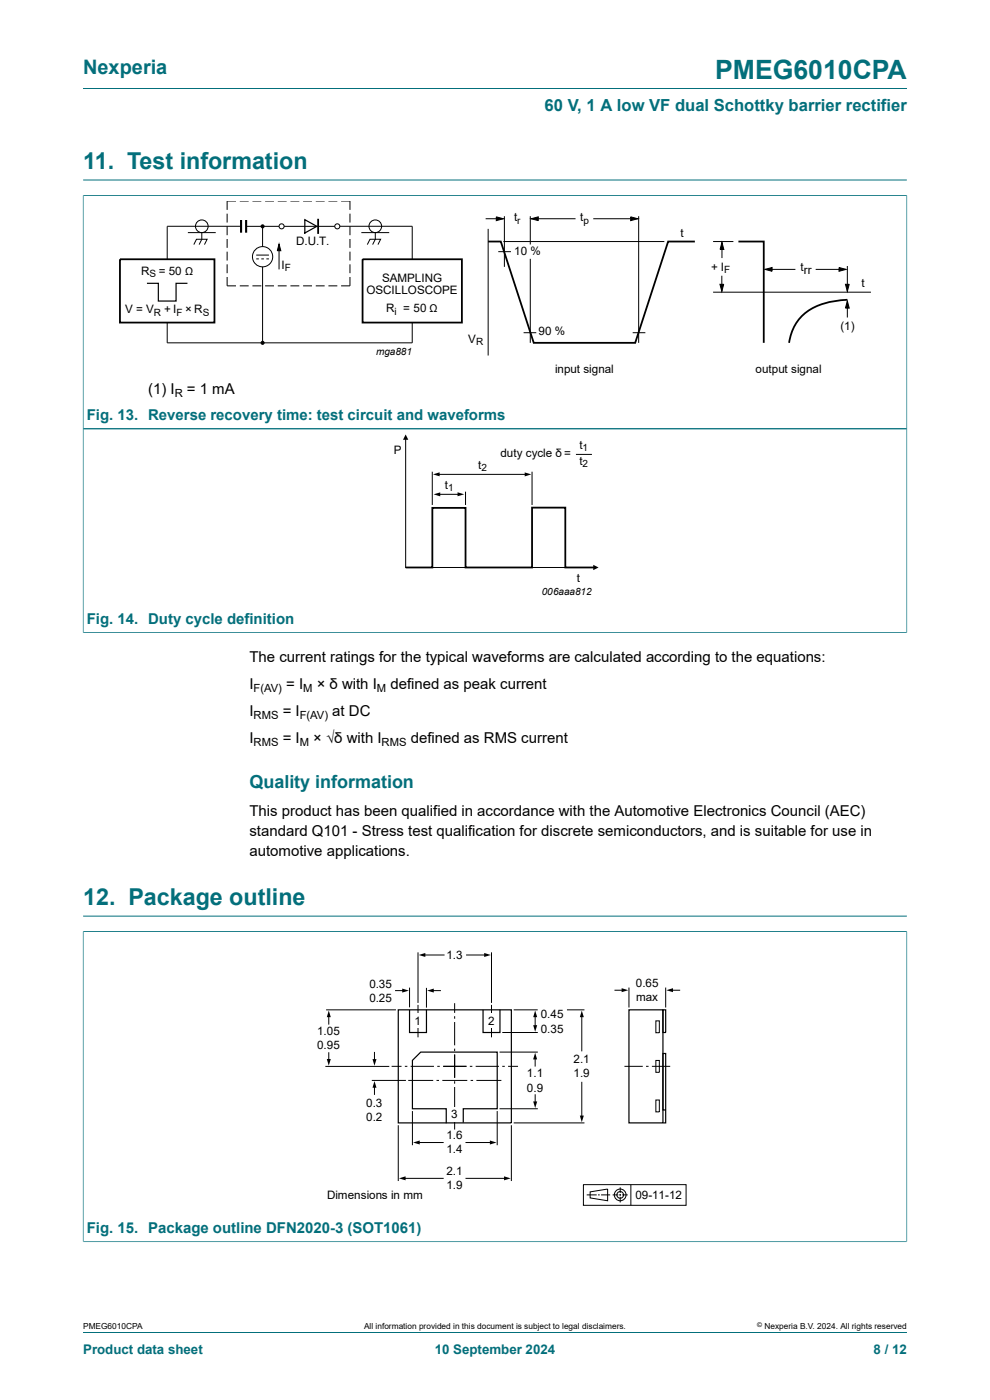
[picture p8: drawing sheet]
<svg xmlns="http://www.w3.org/2000/svg" width="210mm" height="297mm" viewBox="0 0 210 297" stroke-linecap="round" stroke-linejoin="round" font-family="sans-serif">
<path d="M17.6 18.8h174.8M17.6 38.2h174.8M17.6 41.5h174.8M17.6 41.4v92.9M192.4 41.4v92.9M17.6 91h174.8M17.6 134.2h174.8M17.6 197.6h174.8M17.6 197.5v66M17.6 194.4h174.8M192.4 197.5v66M17.6 263.4h174.8" fill="none" stroke="#036f7b" stroke-width=".21"/>
<g fill="none" stroke="#000" stroke-width=".21">
<path d="M39.9 49.3h5.9M41.1 51.9l.6-1.1h2.2l-.5 1.1M42.8 49.3v1.5l-.6 1.1M48.2 45.3v1.9M48.2 48v1.9M48.2 50.7v1.9M48.2 53.4v1.9M48.2 56.1v1.9M48.2 58.8v1.8h1.9M50.1 42.6h-1.9v1.9M50.9 42.6h1.8M51.1 48h-15.6v7"/>
<path d="M52.2 48h7M53.6 42.6h1.8M54.4 54.1h2.6M54.4 54.9h.5M55.4 54.9h.6M55.7 48v4.3M55.7 56.6v16.1M56.2 42.6h1.9M56.5 54.9h.5M58.9 42.6h1.9M59.2 51.8l.4 1.4h-.8zM59.2 51.8v5.4"/>
<path d="M60.3 48h10.7M61.6 42.6h1.9M64.3 42.6h1.9M67 42.6h1.9M69.7 42.6h1.9M72.1 48h15.3v7M72.4 42.6h1.8v1.9M74.2 45.3v1.9M74.2 48v1.9M74.2 50.7v1.9M74.2 53.4v1.9M74.2 56.1v1.9"/>
<path d="M74.2 58.8v1.8h-1.8M76.7 49.3h5.9M77.9 51.9l.6-1.1h2.2l-.5 1.1M79.6 49.3v1.5l-.6 1.1M103 46.4h3.8M103.5 48.6v26.8M105.3 46l1.5 .4-1.5 .4zM105.7 53.4h2.7M106.8 51.2h34.1M107 45.9v10.7M112.5 45.9v6M112.5 54.9v17.8"/>
<path d="M112.7 46.4l1.5-.4v.8zM112.7 46.4h9.4M125.8 46.4h9.5M133.8 46l1.5 .4-1.5 .4zM135.5 45.9v26.8M151.3 51.2h4.3M153.1 58.5v3.3M153.1 51.4l.4 1.5h-.8zM153.1 51.4v3.3M162.3 57.2l1.5-.5v.8zM162.3 57.2h6.4M173 57.2h6.5"/>
<path d="M178 56.7l1.5 .5-1.5 .3zM179.7 56.4v5.4M35.5 68.4v4.3h51.9v-4.3M50.9 60.6h1.8M53.6 60.6h1.8M56.2 60.6h1.9M58.9 60.6h1.9M61.6 60.6h1.9M64.3 60.6h1.9M67 60.6h1.9M69.7 60.6h1.9M111.1 70.6h2.7"/>
<path d="M134.2 70.6h2.7M151.3 62h33.4M152.7 60.3h.8l-.4 1.5zM179.3 60.3h.8l-.4 1.5zM179.7 63.9l.4 1.5h-.8zM179.7 63.9v3.5M86 93v27.4h40.1M122.2 96.4h3.4M91.7 100.1v7M93 100.6h18.7M93.1 104.9h4.2M98.7 104.3v2.8"/>
<path d="M112.9 100.1v7M69.2 214.2h14.8M69.7 215.5v1.8M83.9 210.2h1.7M86.9 209.5v4.2M88.7 202v10.8M88.7 213.2v2.5M88.7 216.4v.5M88.7 217.6v2.5M89.9 202.6h4.3M90.5 209.6v4.2M91.7 210.2h1.7"/>
<path d="M96.4 212.8v2.1M96.4 215.6v.5M96.4 216.8v5M99 202.6h4M104.3 202v10.8M104.3 213.2v2.5M104.3 216.4v.5M104.3 217.6v2.5M106.5 219h7.6M109 214.2h5.1M113.5 215.2v2.6M120.3 214.2h3.7"/>
<path d="M123.4 215.5v7.4M130.5 210.1h1.6M133.4 209.5v4.2M139.1 216.6h.8v2.5h-.8zM141.2 209.5v4.2M142.5 210.1h1.7M69 226.2h13.6M69.7 223.3v1.6M78.9 229.2h7.2M79.4 223.3v1.7M79.4 230.5v1.7M83.1 226.2h2.1"/>
<path d="M84.5 238.7v11.8M85.9 226.2h.5M86.6 229.2h5.3M87.1 226.2h5M87.5 235.7v7.2M92.6 229.2h.5M92.8 226.2h.5M93.8 229.2h5.3M94 226.2h5M96.4 222.5v.5M96.4 223.7v5M96.4 229.4v.5"/>
<path d="M96.4 230.6v4.9M96.4 236.2v.6M96.4 237.5v2.1M99.7 226.2h.5M99.8 229.2h.6M100.9 226.2h4.9M101.1 229.2h5.3M105.5 235.7v7.2M106 223.2h8.1M106 235.2h8.1M106.5 226.2h.6M107.8 226.2h2.1"/>
<path d="M108.5 238.7v11.8M109 238.2h15M113.5 224.5v1.7M113.5 232.3v1.6M123.4 229.6v7.3M132.5 226.2h3.8M137 226.2h.6M138.3 226.2h3.9M139.1 225h.8v2.5h-.8zM139.1 233.4h.8v2.5h-.8zM85.8 250h8.2M88.8 242.4h5.2"/>
<path d="M98.8 242.4h5.4M98.8 250h8.4M123.8 251.3h21.7v4.4h-21.7zM124.5 253.5h2.1M125.2 252.8l3.7-.6v2.5l-3.7-.6zM126.9 253.5h.3M127.5 253.5h1.9M130 253.5h1.1M131.4 253.5h.3M131.6 251.9v1.2M131.6 253.3v.4M131.6 253.9v1.2"/>
<path d="M132 253.5h1.2M133.8 251.3v4.4"/>
<circle cx="42.8" cy="48" r="1.34"/>
<circle cx="55.7" cy="54.5" r="2.15"/>
<circle cx="55.7" cy="48" r=".32"/>
<circle cx="59.7" cy="48" r=".54"/>
<circle cx="71.5" cy="48" r=".54"/>
<circle cx="79.6" cy="48" r="1.34"/>
<circle cx="55.7" cy="72.7" r=".32"/>
<circle cx="131.6" cy="253.5" r=".71"/>
<circle cx="131.6" cy="253.5" r="1.24"/>
</g>
<path d="M25.4 55h20.1v13.4h-20.1zM67.5 46.6v2.8M76.9 55h21.1v13.4h-21.1zM103.5 51.2h2.7l7 21.5h21.5l7-21.5h5.7M156.6 51.2h5.4v21.5M179.7 63.6a13.8 13.8 0 0 0-9.9 3.7 9.9 9.9 0 0 0-2.4 5.4M86 120.4h5.7v-12.7h7v12.7h14.2v-12.7h7v12.7h6.2" fill="none" stroke="#000" stroke-width=".38"/>
<g fill="#000">
<path d="M59.2 51.8l.4 1.4h-.8zM105.3 46l1.5 .4-1.5 .4zM112.7 46.4l1.5-.4v.8zM133.8 46l1.5 .4-1.5 .4zM153.1 51.4l.4 1.5h-.8zM162.3 57.2l1.5-.5v.8zM178 56.7l1.5 .5-1.5 .3zM152.7 60.3h.8l-.4 1.5zM179.7 63.9l.4 1.5h-.8zM179.3 60.3h.8l-.4 1.5zM86 92.2l.6 1.1h-1.1zM91.8 100.6l1.5-.4v.8z"/>
<path d="M92 104.9l1.4-.4v.8zM97.1 104.4l1.4 .5-1.4 .4zM111.3 100.2l1.4 .4-1.4 .5zM125.8 119.8l1.2 .6-1.2 .6zM69.7 214.4l.5 1.4h-.9zM85.3 209.7l1.4 .5-1.4 .4zM88.8 202.6l1.4-.4v.8zM90.6 210.2l1.4-.5v.9zM102.7 202.2l1.4 .4-1.4 .4zM113.5 214.4l.5 1.4h-.9zM113.1 217.5h.9l-.5 1.4zM123.4 214.4l.4 1.4h-.8z"/>
<path d="M131.9 209.6l1.4 .5-1.4 .4zM141.3 210.1l1.5-.5v.9zM69.3 224.7h.9l-.5 1.4zM79.4 229.3l.5 1.5h-.9zM79 224.7h.9l-.5 1.4zM113.5 223.3l.4 1.4h-.8zM113.1 233.7h.9l-.5 1.4zM123 236.7h.8l-.4 1.4zM84.6 250l1.4-.4v.8zM87.6 242.4l1.4-.5v.9zM103.9 241.9l1.4 .5-1.4 .4zM106.9 249.6l1.4 .4-1.4 .4z"/>
<circle cx="55.7" cy="48" r=".32"/>
<circle cx="55.7" cy="72.7" r=".32"/>
</g>
<path d="M64.7 46.6l2.5 1.4-2.5 1.4zM31.2 60.1h2.4v3.8h3.7v-3.8h2.5M84.5 214.2h24v24h-24zM90.5 214.2v4.8h-3.6v-4.8M106.1 214.2v4.8h-3.6v-4.8M133.4 214.2h7.2v24h-7.2zM140.6 214.2h.6v4.8h-.6zM98.3 238.2v-3h7.2v-12h-16.3l-1.7 1.8v10.2h7.2v3.1M140.6 223.5h.6v12h-.6zM141.2 235.5v2.7h-.6" fill="none" stroke="#000" stroke-width=".25"/>
<path d="M51.1 46.7v2.7M52.2 46.7v2.7" fill="none" stroke="#000" stroke-width=".44"/>
<path d="M64.1 198.8h81.8v57.2h-81.8z" fill="none" stroke="#fff" stroke-width=".21"/>
<g fill="#fff">
<path d="M102.9 215h2.8v3.1h-2.8z"/>
<path d="M95 234.8h2.8v3.1h-2.8z"/>
<path d="M87.3 215h2.8v3.1h-2.8z"/>
</g>
<path d="M17.6 197.7v65.7M17.7 197.6h174.6M192.4 197.7v65.7M17.7 263.4h174.6M17.6 282.6h174.8" fill="none" stroke="#036f7b" stroke-width=".21"/>
<text font-size="5.6" fill="#036f7b" x="151.7" y="16.8">PMEG6010CPA</text>
<g font-size="4.9" fill="#036f7b">
<text x="17.6" y="35.9">11. Test information</text>
<text x="17.6" y="192">12. Package outline</text>
</g>
<text font-size="4.2" fill="#036f7b" x="17.6" y="15.6">Nexperia</text>
<text font-size="3.8" fill="#036f7b" x="52.9" y="167.1">Quality information</text>
<text font-size="3.5" fill="#036f7b" x="115.5" y="23.7">60 V, 1 A low VF dual Schottky barrier rectifier</text>
<g font-size="3.2">
<text x="31.4" y="83.5">(1) I</text>
<text x="39.7" y="83.5">= 1 mA</text>
<text x="52.9" y="140.5">The current ratings for the typical waveforms are calculated according to the equations:</text>
<text x="52.9" y="146.2">I</text>
<text x="60.7" y="146.2">= I</text>
<text x="67.2" y="146.2">× δ with I</text>
<text x="82.8" y="146.2">defined as peak current</text>
<text x="52.9" y="151.9">I</text>
<text x="60" y="151.9">= I</text>
<text x="70.5" y="151.9">at DC</text>
<text x="52.9" y="157.6">I</text>
<text x="60" y="157.6">= I</text>
<text x="66.4" y="157.6">× √δ with I</text>
<text x="87.1" y="157.6">defined as RMS current</text>
<text x="52.9" y="173.1">This product has been qualified in accordance with the Automotive Electronics Council (AEC)</text>
<text x="52.9" y="177.3">standard Q101 - Stress test qualification for discrete semiconductors, and is suitable for use in</text>
<text x="52.9" y="181.5">automotive applications.</text>
</g>
<g font-size="3.2" fill="#036f7b">
<text x="18.4" y="89.1">Fig. 13. Reverse recovery time: test circuit and waveforms</text>
<text x="18.4" y="132.4">Fig. 14. Duty cycle definition</text>
<text x="18.4" y="261.6">Fig. 15. Package outline DFN2020-3 (SOT1061)</text>
</g>
<g font-size="2.8" fill="#036f7b">
<text x="17.6" y="287.2">Product data sheet</text>
<text x="92.2" y="287.2">10 September 2024</text>
<text x="185.3" y="287.2">8 / 12</text>
</g>
<g font-size="2.5">
<text x="109" y="47">t</text>
<text x="123.1" y="47">t</text>
<text x="62.8" y="51.9">D.U.T.</text>
<text x="144.3" y="50.2">t</text>
<text x="29.9" y="58.3">R</text>
<text x="33.7" y="58.3">= 50 Ω</text>
<text x="59.7" y="57">I</text>
<text x="81" y="59.9">SAMPLING</text>
<text x="109.1" y="54.2">10 %</text>
<text x="150.9" y="57.4">+ I</text>
<text x="169.8" y="57.6">trr</text>
<text x="77.7" y="62.3">OSCILLOSCOPE</text>
<text x="182.8" y="60.8">t</text>
<text x="26.5" y="66.5">V = V</text>
<text x="34.8" y="66.5">+ I</text>
<text x="39.3" y="66.5">× R</text>
<text x="81.9" y="66.3">R</text>
<text x="85.5" y="66.3">= 50 Ω</text>
<text x="114.2" y="71">90 %</text>
<text x="178.3" y="70.1">(1)</text>
<text x="99.3" y="72.8">V</text>
<text x="117.7" y="79.2">input signal</text>
<text x="160.3" y="79.2">output signal</text>
<text x="122.9" y="95.3">t</text>
<text x="83.5" y="96.3">P</text>
<text x="101.4" y="99.4">t</text>
<text x="106.2" y="97">duty cycle δ =</text>
<text x="122.9" y="98.6">t</text>
<text x="94.4" y="103.7">t</text>
<text x="122.4" y="123.5">t</text>
<text x="94.7" y="203.4">1.3</text>
<text x="78.4" y="209.5">0.35</text>
<text x="134.9" y="209.4">0.65</text>
<text x="78.4" y="212.5">0.25</text>
<text x="134.9" y="212.4">max</text>
<text x="67.3" y="219.6">1.05</text>
<text x="87.9" y="217.5">1</text>
<text x="103.6" y="217.5">2</text>
<text x="114.7" y="216.1">0.45</text>
<text x="114.7" y="219">0.35</text>
<text x="67.3" y="222.6">0.95</text>
<text x="121.7" y="225.6">2.1</text>
<text x="111.8" y="228.6">1.1</text>
<text x="111.8" y="231.6">0.9</text>
<text x="121.7" y="228.6">1.9</text>
<text x="77.7" y="234.8">0.3</text>
<text x="77.7" y="237.8">0.2</text>
<text x="95.7" y="237.3">3</text>
<text x="94.7" y="241.7">1.6</text>
<text x="94.7" y="244.7">1.4</text>
<text x="94.7" y="249.3">2.1</text>
<text x="69.4" y="254.4">Dimensions in mm</text>
<text x="94.7" y="252.3">1.9</text>
<text x="134.8" y="254.4">09-11-12</text>
</g>
<g font-size="2.4">
<text x="37.1" y="84.2">R</text>
<text x="53.8" y="146.8">F(AV)</text>
<text x="64.3" y="146.8">M</text>
<text x="80" y="146.8">M</text>
<text x="53.8" y="152.5">RMS</text>
<text x="63.6" y="152.5">F(AV)</text>
<text x="53.8" y="158.2">RMS</text>
<text x="63.6" y="158.2">M</text>
<text x="81" y="158.2">RMS</text>
</g>
<g font-size="2.1">
<text x="109.7" y="47.5">r</text>
<text x="123.8" y="47.5">p</text>
<text x="31.7" y="58.8">S</text>
<text x="60.4" y="57.5">F</text>
<text x="153.6" y="57.9">F</text>
<text x="32.6" y="67">R</text>
<text x="37.4" y="67">F</text>
<text x="43" y="67">S</text>
<text x="83.7" y="66.8">i</text>
<text x="79.8" y="75.4">mga881</text>
<text x="101" y="73.3">R</text>
<text x="123.6" y="95.7">1</text>
<text x="102.1" y="100">2</text>
<text x="123.6" y="99.1">2</text>
<text x="95.1" y="104.2">1</text>
<text x="115" y="126.3">006aaa812</text>
</g>
<g font-size="1.8">
<text x="17.6" y="282">PMEG6010CPA</text>
<text x="77.2" y="282">All information provided in this document is subject to legal disclaimers.</text>
<text x="162.2" y="282">Nexperia B.V. 2024. All rights reserved</text>
</g>
<text font-size="1.4" x="160.6" y="281.6">©</text>
</svg>
